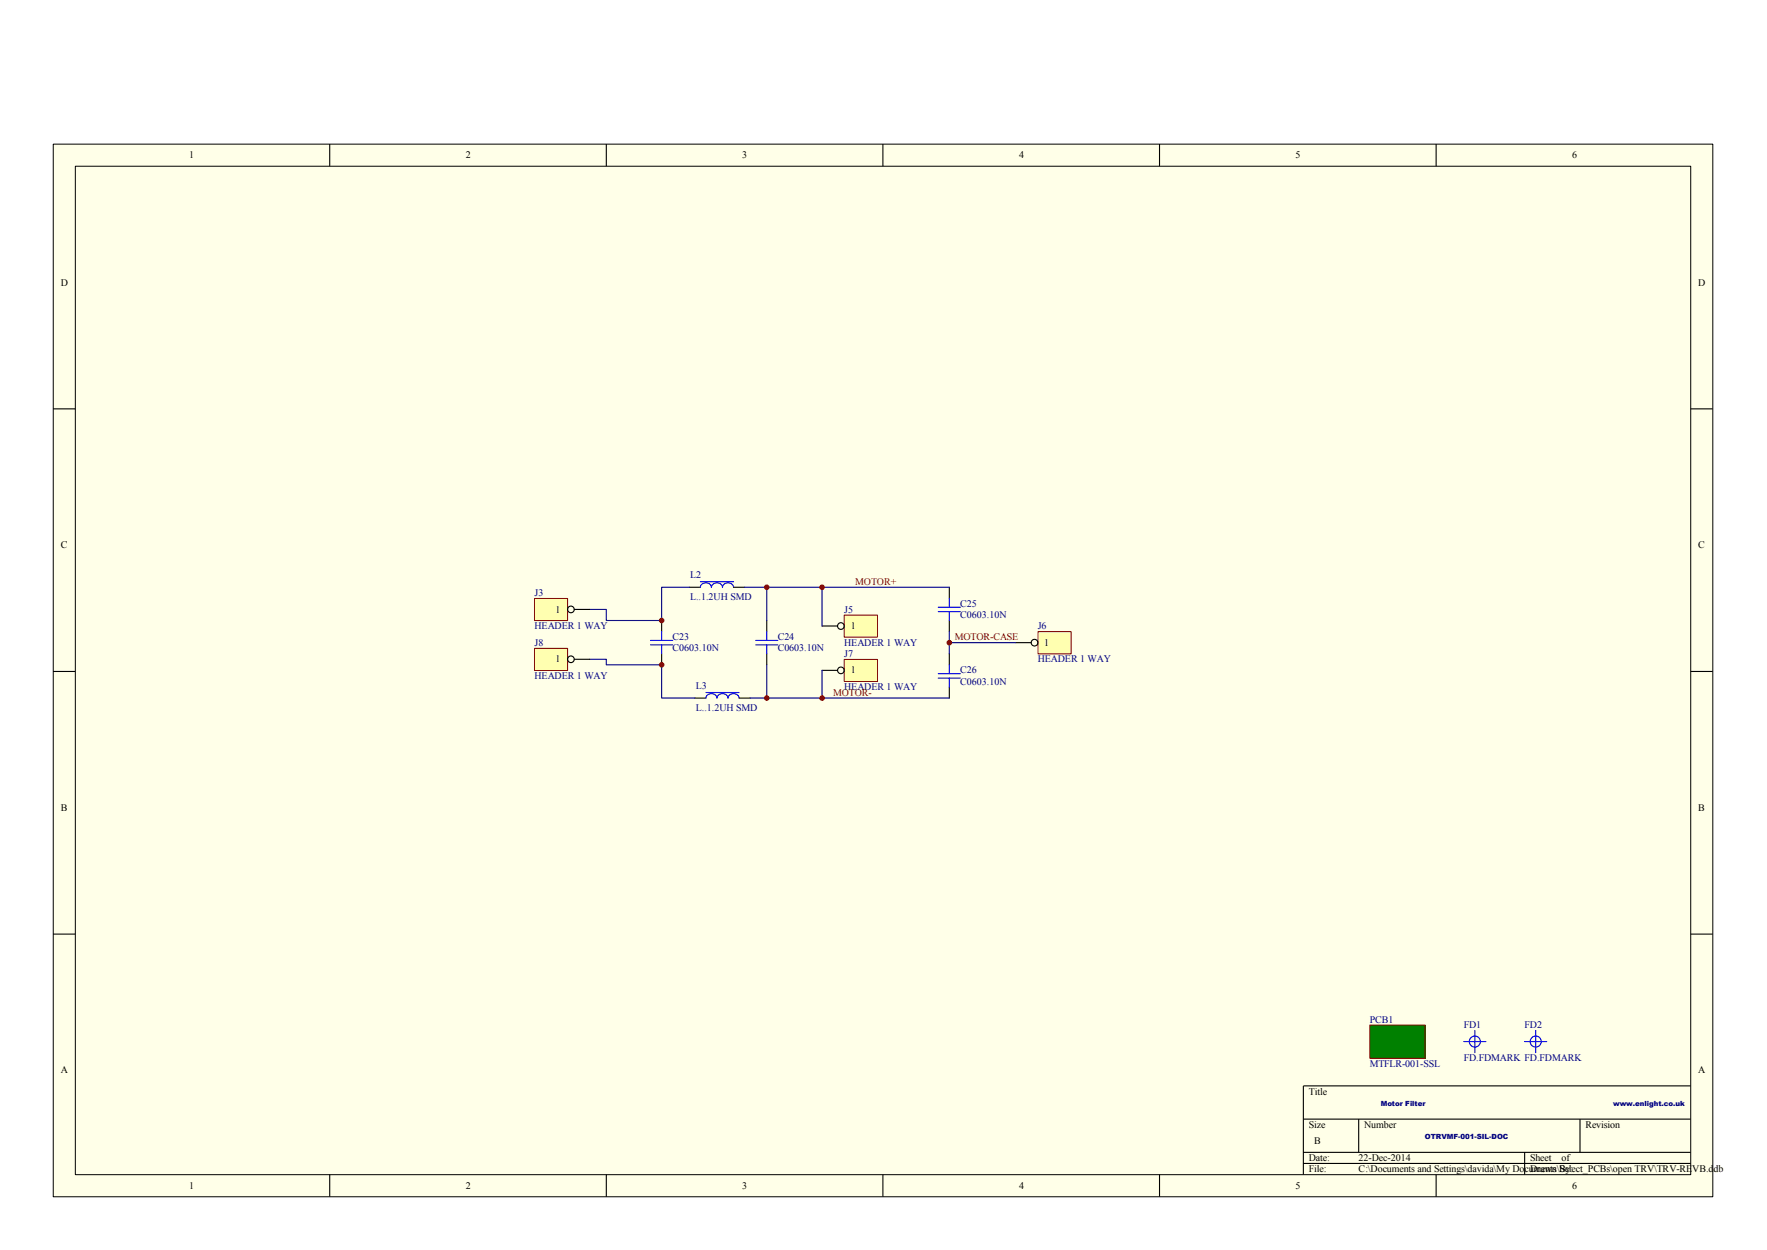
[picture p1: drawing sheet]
<svg xmlns="http://www.w3.org/2000/svg" width="420mm" height="297mm" viewBox="0 0 420 297" stroke-linecap="round" stroke-linejoin="round" font-family="sans-serif">
<path d="M12.7 34.2h394.4v250.2h-394.4z" fill="#ffffe8"/>
<path d="M12.7 34.2h394.4v250.2h-394.4zM17.9 39.5h384v239.6h-384z" fill="none" stroke="#000" stroke-width=".24"/>
<g fill="none" stroke="#000" stroke-width=".26">
<path d="M78.4 34.2v5.3M144.1 34.2v5.3M209.9 34.2v5.3M275.6 34.2v5.3M341.4 34.2v5.3M12.6 97.1h5.3M401.8 97.1h5.3M163.8 139.5h2.7M174.4 139.5h2.6M225.6 139.5v2.7M12.6 159.5h5.3M157.3 147.4v2.7"/>
<path d="M157.3 155.3v2.7M182.3 147.4v2.7M182.3 155.3v2.7M225.6 147.4v2.7M225.6 155.3v2.7M401.8 159.5h5.3M165.2 165.9h2.6M175.7 165.9h2.6M225.6 163.2v2.7M12.6 221.9h5.3M401.8 221.9h5.3M401.8 258h-92v21.1"/>
<path d="M78.4 279.1v5.2M144.1 279.1v5.2M209.9 279.1v5.2M275.6 279.1v5.2M309.8 265.9h92M309.8 273.8h92M309.8 276.4h92M322.9 265.9v7.9M341.4 279.1v5.2M362.4 273.8v5.3M375.5 265.9v7.9"/>
</g>
<g fill="none" stroke="#00f" stroke-width=".26">
<path d="M166.5 139.5a1.35 1.35 0 0 1 1.3-1 1.35 1.35 0 0 1 1.3 1 1.35 1.35 0 0 1 1.3-1 1.35 1.35 0 0 1 1.3 1 1.35 1.35 0 0 1 1.3-1 1.35 1.35 0 0 1 1.4 1M166.5 138.2h7.9M154.6 152.2h5.3M154.6 153.2h5.3M157.3 150.1v2.1M157.3 153.2v2.1M179.6 152.2h5.3M179.6 153.2h5.3M182.3 150.1v2.1M182.3 153.2v2.1M223 144.3h5.3M223 145.3h5.3"/>
<path d="M225.6 142.2v2.1M225.6 145.3v2.1M225.6 158v2.1M167.8 165.9a1.35 1.35 0 0 1 1.3-1.1 1.35 1.35 0 0 1 1.3 1.1 1.35 1.35 0 0 1 1.3-1.1 1.35 1.35 0 0 1 1.3 1.1 1.35 1.35 0 0 1 1.4-1.1 1.35 1.35 0 0 1 1.3 1.1M167.8 164.5h7.9M223 160.1h5.3M223 161.1h5.3M225.6 161.1v2.1"/>
</g>
<path d="M200.7 146.2h7.9v5.2h-7.9z" fill="#ffffb0"/>
<path d="M200.7 146.1h7.9v5.3h-7.9z" fill="none" stroke="#800000" stroke-width=".24"/>
<g fill="none" stroke="#000" stroke-width=".26">
<path d="M195.4 148.7h3.7"/>
<circle cx="199.9" cy="148.7" r=".79"/>
</g>
<path d="M200.7 156.7h7.9v5.2h-7.9z" fill="#ffffb0"/>
<path d="M200.7 156.7h7.9v5.2h-7.9z" fill="none" stroke="#800000" stroke-width=".24"/>
<g fill="none" stroke="#000" stroke-width=".26">
<path d="M195.4 159.3h3.7"/>
<circle cx="199.9" cy="159.3" r=".79"/>
</g>
<path d="M163.8 139.5h-6.5v7.9h-13.2v-2.6h-3.9M177 139.5h5.3v7.9M182.3 139.5h43.3M195.4 139.5v9.2M140.2 156.6h3.9v1.4h13.2v7.9h7.9M182.3 158v7.9h-4M195.4 159.3v6.6M225.6 150.1v5.2M182.3 165.9h43.3" fill="none" stroke="#000080" stroke-width=".26"/>
<path d="M246.8 150.1h7.8v5.3h-7.8z" fill="#ffffb0"/>
<path d="M246.7 150.1h7.9v5.3h-7.9z" fill="none" stroke="#800000" stroke-width=".24"/>
<g fill="none" stroke="#000" stroke-width=".26">
<path d="M241.4 152.7h3.7"/>
<circle cx="245.9" cy="152.7" r=".79"/>
</g>
<path d="M127.1 142.2h7.8v5.2h-7.8z" fill="#ffffb0"/>
<path d="M127 142.2h7.9v5.2h-7.9z" fill="none" stroke="#800000" stroke-width=".24"/>
<g fill="none" stroke="#000" stroke-width=".26">
<path d="M136.5 144.8h3.7"/>
<circle cx="135.7" cy="144.8" r=".79"/>
</g>
<path d="M127.1 154.1h7.8v5.2h-7.8z" fill="#ffffb0"/>
<path d="M127 154.1h7.9v5.2h-7.9z" fill="none" stroke="#800000" stroke-width=".24"/>
<g fill="none" stroke="#000" stroke-width=".26">
<path d="M136.5 156.6h3.7"/>
<circle cx="135.7" cy="156.6" r=".79"/>
</g>
<path d="M225.6 152.7h15.8" fill="none" stroke="#000080" stroke-width=".26"/>
<g fill="#800000" stroke="#800000" stroke-width=".26">
<circle cx="157.3" cy="147.4" r=".53"/>
<circle cx="157.3" cy="158" r=".53"/>
<circle cx="182.2" cy="139.5" r=".53"/>
<circle cx="182.2" cy="165.9" r=".53"/>
<circle cx="195.4" cy="139.5" r=".53"/>
<circle cx="195.4" cy="165.9" r=".53"/>
<circle cx="225.6" cy="152.7" r=".53"/>
</g>
<path d="M325.6 243.6h13.2v7.9h-13.2z" fill="#008000"/>
<path d="M325.6 243.5h13.2v8h-13.2z" fill="none" stroke="#800000" stroke-width=".24"/>
<g fill="none" stroke="#00f" stroke-width=".26">
<path d="M347.9 247.5h5.3M350.6 244.8v5.3M362.4 247.5h5.3M365 244.8v5.3"/>
<circle cx="350.6" cy="247.5" r="1.32"/>
<circle cx="365" cy="247.5" r="1.32"/>
</g>
<g font-size="2.4">
<text x="45" y="37.6">1</text>
<text x="110.7" y="37.6">2</text>
<text x="176.4" y="37.6">3</text>
<text x="242.2" y="37.6">4</text>
<text x="308" y="37.6">5</text>
<text x="373.7" y="37.6">6</text>
<text x="14.5" y="67.9">D</text>
<text x="403.7" y="67.9">D</text>
<text x="14.5" y="130.3">C</text>
<text x="403.7" y="130.3">C</text>
<text x="132" y="145.5">1</text>
<text x="202.2" y="149.5">1</text>
<text x="248.2" y="153.5">1</text>
<text x="132" y="157.4">1</text>
<text x="202.2" y="160">1</text>
<text x="14.5" y="192.7">B</text>
<text x="403.7" y="192.7">B</text>
<text x="14.5" y="255.1">A</text>
<text x="403.7" y="255.1">A</text>
<text x="311.1" y="260.1">Title</text>
<text x="311.1" y="268">Size</text>
<text x="324.3" y="268">Number</text>
<text x="376.8" y="268">Revision</text>
<text x="311.1" y="275.9">Date:</text>
<text x="312.4" y="271.9">B</text>
<text x="322.9" y="275.9">22-Dec-2014</text>
<text x="363.7" y="275.9">Sheet</text>
<text x="371.2" y="275.9">of</text>
<text x="311.1" y="278.5">File:</text>
<text x="322.9" y="278.5">C:\Documents and Settings\davida\My Documents\Select_PCBs\open TRV\TRV-REVB.ddb</text>
<text x="363.7" y="278.5">Drawn By:</text>
<text x="45" y="282.4">1</text>
<text x="110.7" y="282.4">2</text>
<text x="176.4" y="282.4">3</text>
<text x="242.2" y="282.4">4</text>
<text x="308" y="282.4">5</text>
<text x="373.7" y="282.4">6</text>
</g>
<g font-size="2.4" fill="#000080">
<text x="164.1" y="137.4">L2</text>
<text x="127" y="141.6">J3</text>
<text x="164.1" y="142.7">L..1.2UH SMD</text>
<text x="127" y="149.5">HEADER 1 WAY</text>
<text x="200.6" y="145.5">J5</text>
<text x="228.2" y="144.2">C25</text>
<text x="228.2" y="146.9">C0603.10N</text>
<text x="246.7" y="149.5">J6</text>
<text x="127" y="153.5">J8</text>
<text x="159.9" y="152.1">C23</text>
<text x="159.9" y="154.8">C0603.10N</text>
<text x="184.9" y="152.1">C24</text>
<text x="184.9" y="154.8">C0603.10N</text>
<text x="200.6" y="153.5">HEADER 1 WAY</text>
<text x="127" y="161.4">HEADER 1 WAY</text>
<text x="200.6" y="156.1">J7</text>
<text x="228.2" y="160">C26</text>
<text x="246.7" y="157.4">HEADER 1 WAY</text>
<text x="165.4" y="163.7">L3</text>
<text x="200.6" y="164">HEADER 1 WAY</text>
<text x="228.2" y="162.7">C0603.10N</text>
<text x="165.4" y="169">L..1.2UH SMD</text>
<text x="325.6" y="243">PCB1</text>
<text x="347.9" y="244.3">FD1</text>
<text x="362.4" y="244.3">FD2</text>
<text x="325.6" y="253.5">MTFLR-001-SSL</text>
<text x="347.9" y="252.2">FD.FDMARK FD.FDMARK</text>
</g>
<g font-size="2.4" fill="#800000">
<text x="203.3" y="139">MOTOR+</text>
<text x="226.9" y="152.1">MOTOR-CASE</text>
<text x="198" y="165.3">MOTOR-</text>
</g>
<g font-size="1.7" fill="#000080">
<text x="328.2" y="262.8">Motor Filter</text>
<text x="383.4" y="262.8">www.enlight.co.uk</text>
<text x="338.7" y="270.7">OTRVMF-001-SIL-DOC</text>
</g>
</svg>
